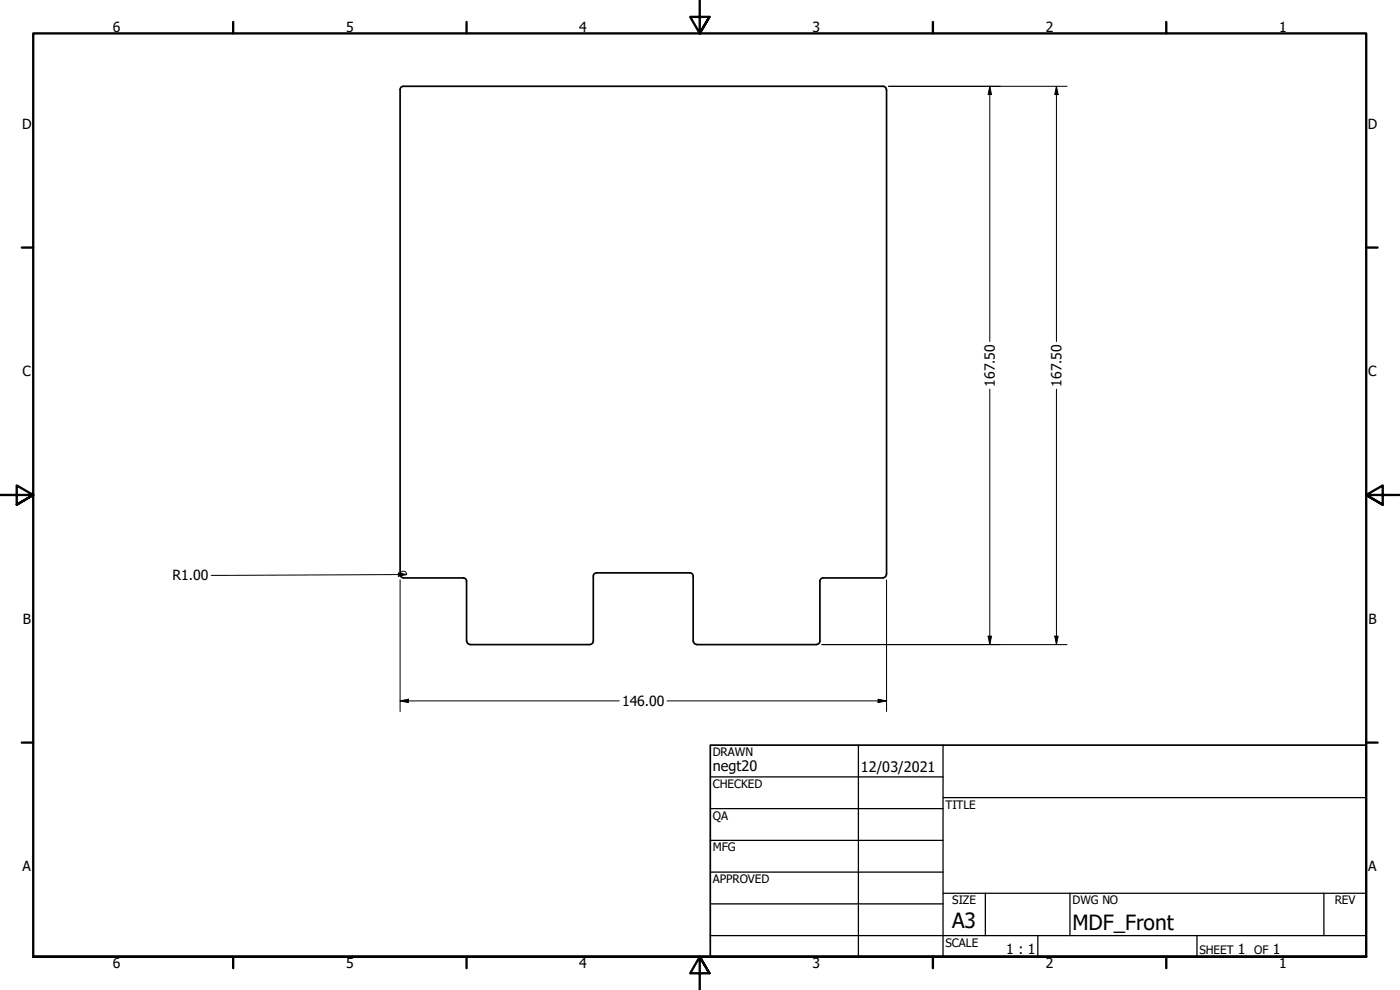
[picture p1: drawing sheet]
<svg xmlns="http://www.w3.org/2000/svg" width="420mm" height="297mm" viewBox="0 0 420 297" stroke-linecap="round" stroke-linejoin="round" font-family="sans-serif">
<!-- layer: Visible (ANSI) -->
<g fill="none" stroke="#000" stroke-width=".51">
<path d="M121 25.9h144M121.1 25.9a.98 .98 0 0 0-1 1v145.5M265 25.9a.98 .98 0 0 1 1 1M266.1 26.8v145.6M120.1 172.4a.98 .98 0 0 0 1 .9M121 173.4h18.1M139 173.4a.98 .98 0 0 1 1 1v18M179 171.9a.99 .99 0 0 0-.9 1v19.5a.98 .98 0 0 1-1 .9M179.1 171.9h27.9a.98 .98 0 0 1 1 1v19.5a1.11 1.11 0 0 0 1.1 .9M265 173.4h-18a.99 .99 0 0 0-.9 1v18a.98 .98 0 0 1-1 .9M266 172.4a.98 .98 0 0 1-1 .9M140.1 192.4a.98 .98 0 0 0 1 .9"/>
<path d="M141 193.4h36M209 193.4h36"/>
</g>
<!-- layer: Border (ANSI) -->
<g fill="none" stroke="#000" stroke-width=".7">
<path d="M70 6.6v3.4M140 6.6v3.4M210 0v10l-2.9-4.9h5.8l-2.9 4.9 2.9-4.9M280 6.6v3.4M350 6.6v3.4M6.5 74.3h3.5M410 74.3h3.4M0 148.5h10l-5-2.8v5.7l5-2.9-5 2.9M420 148.5h-10l5-2.8v5.7l-5-2.9 5 2.9M6.5 222.8h3.5M410 222.8h3.4M10 287.1v-277.1h400v277.1h-400h400"/>
<path d="M70 287.1v3.4M140 287.1v3.4M212.9 292l-2.9-4.9 2.9 4.9h-5.8l2.9-4.9v9.9M280 287.1v3.4M350 287.1v3.4"/>
</g>
<!-- layer: Title (ANSI) -->
<g fill="none" stroke="#000" stroke-width=".38">
<path d="M213.2 233.1h69.8M257.6 223.6v63.5M283 239.3h127M283 223.6v63.5M213.2 242.6h69.8M213.2 252.1h69.8M213.2 261.7h69.8M213.2 271.2h69.8M283 268h127M295.7 268v12.7M321.1 268v12.7M397.3 268v12.7"/>
<path d="M213.2 280.7h196.8M311.5 280.7v6.4M359.2 280.7v6.4"/>
</g>
<path d="M213.2 223.6h196.8v63.5h-196.8z" fill="none" stroke="#000" stroke-width=".51"/>
<!-- layer: Dimension (ANSI) -->
<g fill="none" stroke="#000" stroke-width=".3">
<path d="M266.6 25.9h53.6M297.1 25.9l.5 2.5h-1.1zM297.1 25.9v76.6M317.1 25.9l.5 2.5h-1.1zM317.1 25.9v76.6M297.1 116.8v76.6M317.1 116.8v76.6M119.6 171.9l2.4 .5-2.4 .5zM120.1 174v39.5M122 172.3a.98 .98 0 0 0-1-.9 .98 .98 0 0 0-.9 1M122 172.4l-58.6 .2M266.1 174v39.5"/>
<path d="M246.6 193.4h73.6M296.5 190.9h1.1l-.5 2.5zM316.5 190.9h1.1l-.5 2.5zM120.1 210.3l2.5-.5v1zM120.1 210.3h65.8M200.2 210.3h65.9M263.5 209.8l2.6 .5-2.6 .5z"/>
</g>
<g fill="#000">
<path d="M297.1 25.9l.5 2.5h-1.1z" fill-rule="evenodd"/>
<path d="M317.1 25.9l.5 2.5h-1.1z" fill-rule="evenodd"/>
<path d="M119.6 171.9l2.4 .5-2.4 .5z" fill-rule="evenodd"/>
<path d="M296.5 190.9h1.1l-.5 2.5z" fill-rule="evenodd"/>
<path d="M316.5 190.9h1.1l-.5 2.5z" fill-rule="evenodd"/>
<path d="M120.1 210.3l2.5-.5v1z" fill-rule="evenodd"/>
<path d="M263.5 209.8l2.6 .5-2.6 .5z" fill-rule="evenodd"/>
</g>
<g font-size="6.3">
<text x="285.8" y="278.6">A3</text>
<text x="321.9" y="279">MDF_Front</text>
</g>
<g font-size="4.3">
<text x="213.9" y="231.4">negt20</text>
<text x="258.4" y="231.6">12/03/2021</text>
</g>
<g font-size="4.2">
<text x="33.8" y="9.6">6</text>
<text x="103.9" y="9.6">5</text>
<text x="173.9" y="9.6">4</text>
<text x="243.8" y="9.6">3</text>
<text x="313.9" y="9.6">2</text>
<text x="383.9" y="9.6">1</text>
<text x="6.7" y="38.7">D</text>
<text x="410.5" y="38.7">D</text>
<text x="6.8" y="113">C</text>
<text x="410.7" y="113">C</text>
<text x="298.6" y="116" transform="rotate(-90 298.6 116)">167.50</text>
<text x="318.6" y="116" transform="rotate(-90 318.6 116)">167.50</text>
<text x="51.8" y="174.2">R1.00</text>
<text x="6.9" y="187.2">B</text>
<text x="410.7" y="187.2">B</text>
<text x="186.7" y="211.8">146.00</text>
<text x="6.8" y="261.4">A</text>
<text x="410.7" y="261.4">A</text>
<text x="302" y="286.3">1 : 1</text>
<text x="371.5" y="286.2">1</text>
<text x="382" y="286.2">1</text>
<text x="33.8" y="290.5">6</text>
<text x="103.9" y="290.5">5</text>
<text x="173.9" y="290.5">4</text>
<text x="243.8" y="290.5">3</text>
<text x="313.9" y="290.5">2</text>
<text x="383.9" y="290.5">1</text>
</g>
<g font-size="3.5">
<text x="213.9" y="226.9">DRAWN</text>
<text x="213.9" y="236.4">CHECKED</text>
<text x="213.9" y="245.9">QA</text>
<text x="283.8" y="242.6">TITLE</text>
<text x="213.9" y="255.4">MFG</text>
<text x="213.9" y="265">APPROVED</text>
<text x="285.8" y="271.3">SIZE</text>
<text x="321.9" y="271.3">DWG NO</text>
<text x="400.6" y="271.3">REV</text>
<text x="283.8" y="284">SCALE</text>
<text x="360" y="286.2">SHEET</text>
<text x="376.4" y="286.2">OF</text>
</g>
</svg>
